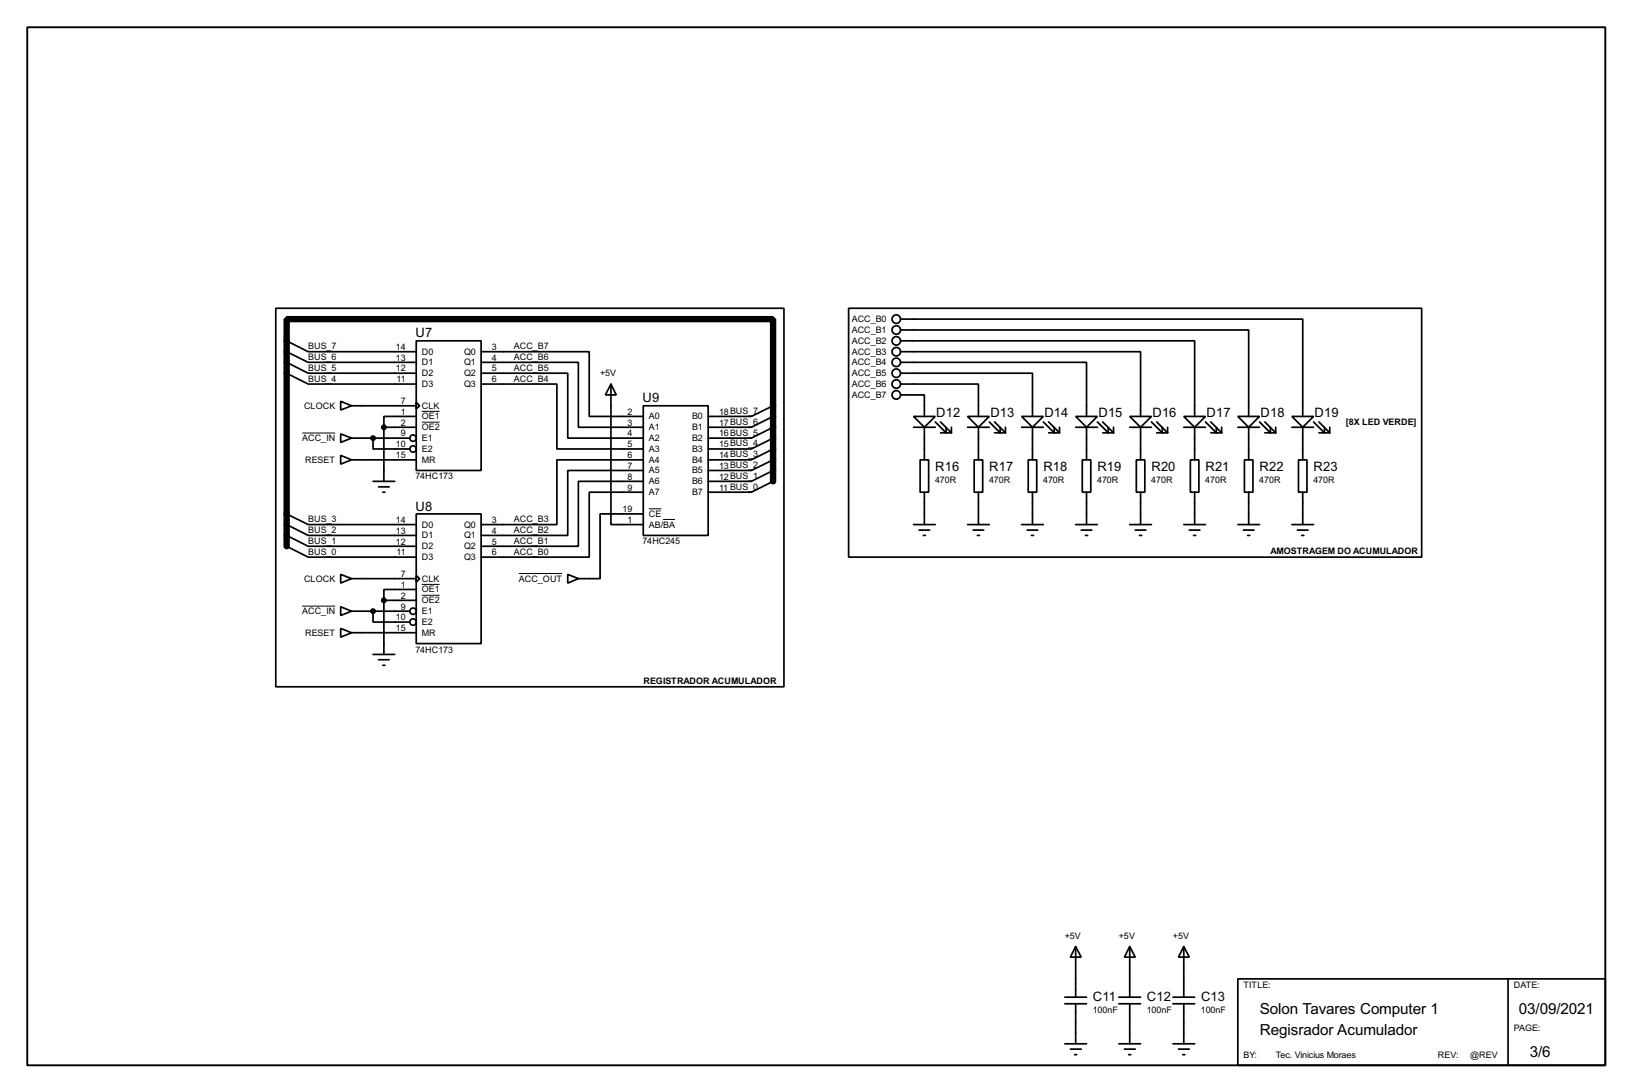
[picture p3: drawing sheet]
<svg xmlns="http://www.w3.org/2000/svg" width="383mm" height="256mm" viewBox="0 0 383 256" stroke-linecap="round" stroke-linejoin="round" font-family="sans-serif">
<path d="M6.4 6.4h370.8v243.8h-370.8z" fill="none" stroke="#000" stroke-width=".45"/>
<g fill="none" stroke="#000" stroke-width=".4">
<path d="M64.8 72.4h119.4v88.9h-119.4zM199.4 72.4h134.7v58.5h-134.7zM211.6 77.5h81.8v20.3M211.6 75h94.5v22.8M67.4 80.1l5 2.5h25.4M67.4 82.6l5 2.5h25.4M67.4 85.1l5 2.6h25.4M67.4 87.7l5 2.5h25.4M80.1 94.3l2.5 1-2.5 1zM82.6 95.3h15.2M97.8 80.1h15.3v30.4h-15.3zM97.8 94.5l.8 .8-.8 .8z"/>
<path d="M97.8 97.8h-7.6v2.6M113.1 82.6h25.4v15.2h12.7M113.1 85.1h22.8v15.3h15.3M113.1 87.7h20.3v15.2h17.8M113.1 90.2h17.8v15.3h20.3M143.6 90.2l1.2 2.6h-2.5zM143.6 90.2v33h7.6M151.2 95.3h15.2v30.5h-15.2zM181.7 97.8l-5.1 2.6h-10.2M181.7 95.3l-5.1 2.5h-10.2M211.6 92.8h5.6v5M211.6 90.2h18.3v7.6"/>
<path d="M211.6 87.7h31v10.1M211.6 85.1h43.7v12.7M211.6 82.6h56.4v15.2M211.6 80.1h69.1v17.7M214.7 97.8h5.1l-2.6 2.6zM219.8 99.1l2.5 2.6v-1.3M221 99.1l2.6 2.6M227.4 97.8h5.1l-2.6 2.6zM232.5 99.1l2.5 2.6v-1.3M233.7 99.1l2.6 2.6M240.1 97.8h5.1l-2.6 2.6zM245.2 99.1l2.5 2.6v-1.3"/>
<path d="M246.4 99.1l2.6 2.6M252.8 97.8h5.1l-2.6 2.6zM257.9 99.1l2.5 2.6v-1.3M259.1 99.1l2.6 2.6M265.5 97.8h5.1l-2.6 2.6zM270.6 99.1l2.5 2.6v-1.3M271.8 99.1l2.6 2.6M278.2 97.8h5.1l-2.6 2.6zM283.3 99.1l2.5 2.6v-1.3M284.5 99.1l2.6 2.6M290.9 97.8h5.1l-2.6 2.6zM296 99.1l2.5 2.6v-1.3"/>
<path d="M297.2 99.1l2.6 2.6M303.6 97.8h5.1l-2.6 2.6zM308.7 99.1l2.5 2.6v-1.3M309.9 99.1l2.6 2.6M80.1 101.9l2.5 1-2.5 1zM80.1 107l2.5 1-2.5 1zM82.6 108h15.2M82.6 102.9h13.7M87.7 102.9v2.6h8.6M87.7 113.1h5.1M89 114.4h2.5M90 115.6h.5"/>
<path d="M90.2 100.4v12.7M90.2 100.4h7.6M151.2 108h-20.3v15.2h-17.8M151.2 110.5h-17.8v15.3h-20.3M151.2 113.1h-15.3v15.2h-22.8M151.2 115.6h-12.7v15.3h-25.4M181.7 113.1l-5.1 2.5h-10.2M181.7 110.5l-5.1 2.6h-10.2M181.7 108l-5.1 2.5h-10.2M181.7 105.5l-5.1 2.5h-10.2M181.7 102.9l-5.1 2.6h-10.2M181.7 100.4l-5.1 2.5h-10.2"/>
<path d="M214.7 100.4h5.1M216.2 108h2v7.6h-2zM217.2 100.4v7.6M217.2 115.6v7.6M221 101.7h2.6M223.6 100.4v1.3M227.4 100.4h5.1M228.9 108h2v7.6h-2zM229.9 100.4v7.6M229.9 115.6v7.6M233.7 101.7h2.6M236.3 100.4v1.3"/>
<path d="M240.1 100.4h5.1M241.6 108h2v7.6h-2zM242.6 100.4v7.6M242.6 115.6v7.6M246.4 101.7h2.6M249 100.4v1.3M252.8 100.4h5.1M254.3 108h2v7.6h-2zM255.3 100.4v7.6M255.3 115.6v7.6M259.1 101.7h2.6M261.7 100.4v1.3"/>
<path d="M265.5 100.4h5.1M267 108h2v7.6h-2zM268 100.4v7.6M268 115.6v7.6M271.8 101.7h2.6M274.4 100.4v1.3M278.2 100.4h5.1M279.7 108h2v7.6h-2zM280.7 100.4v7.6M280.7 115.6v7.6M284.5 101.7h2.6M287.1 100.4v1.3"/>
<path d="M290.9 100.4h5.1M292.4 108h2v7.6h-2zM293.4 100.4v7.6M293.4 115.6v7.6M297.2 101.7h2.6M299.8 100.4v1.3M303.6 100.4h5.1M305.1 108h2v7.6h-2zM306.1 100.4v7.6M306.1 115.6v7.6M309.9 101.7h2.6M312.5 100.4v1.3"/>
<path d="M67.4 120.7l5 2.5h25.4M67.4 123.2l5 2.6h25.4M67.4 125.8l5 2.5h25.4M67.4 128.3l5 2.6h25.4M80.1 134.9l2.5 1-2.5 1.1zM82.6 135.9h15.2M97.8 120.7h15.3v30.5h-15.3zM97.8 135.2l.8 .7-.8 .8zM97.8 138.5h-7.6v2.5M133.4 134.9l2.5 1-2.5 1.1zM151.2 120.7h-10.2v15.2h-5.1M214.7 123.2h5.1"/>
<path d="M216 124.5h2.5M217 125.8h.5M227.4 123.2h5.1M228.7 124.5h2.5M229.7 125.8h.5M240.1 123.2h5.1M241.4 124.5h2.5M242.4 125.8h.5M252.8 123.2h5.1M254.1 124.5h2.5M255.1 125.8h.5M265.5 123.2h5.1"/>
<path d="M266.8 124.5h2.5M267.8 125.8h.5M278.2 123.2h5.1M279.5 124.5h2.5M280.5 125.8h.5M290.9 123.2h5.1M292.2 124.5h2.5M293.2 125.8h.5M303.6 123.2h5.1M304.9 124.5h2.5M305.9 125.8h.5M80.1 142.5l2.5 1.1-2.5 1z"/>
<path d="M80.1 147.6l2.5 1-2.5 1.1zM82.6 148.6h15.2M82.6 143.6h13.7M87.7 143.6v2.5h8.6M87.7 153.7h5.1M89 155h2.5M90 156.3h.5M90.2 141h7.6M90.2 141v12.7M250.2 235.8h5.1M250.2 234.2h5.1M252.8 222.3l1.3 2.5h-2.6z"/>
<path d="M252.8 222.3v11.9M252.8 235.8v9.4M262.9 235.8h5.1M262.9 234.2h5.1M265.5 222.3l1.3 2.5h-2.6zM265.5 222.3v11.9M265.5 235.8v9.4M275.6 235.8h5.1M275.6 234.2h5.1M278.2 222.3l1.3 2.5h-2.6zM278.2 222.3v11.9M278.2 235.8v9.4"/>
<path d="M290.9 229.9h86.3v20.3h-86.3zM354.4 229.9v20.3M250.2 245.2h5.1M251.5 246.4h2.6M252.5 247.7h.5M262.9 245.2h5.1M264.2 246.4h2.6M265.2 247.7h.5M275.6 245.2h5.1M276.9 246.4h2.6M277.9 247.7h.5"/>
<circle cx="210.6" cy="77.5" r="1"/>
<circle cx="210.6" cy="75" r="1"/>
<circle cx="210.6" cy="87.7" r="1"/>
<circle cx="210.6" cy="80.1" r="1"/>
<circle cx="210.6" cy="90.2" r="1"/>
<circle cx="210.6" cy="82.6" r="1"/>
<circle cx="210.6" cy="92.8" r="1"/>
<circle cx="210.6" cy="85.1" r="1"/>
<circle cx="97" cy="102.9" r=".75"/>
<circle cx="97" cy="105.5" r=".75"/>
<circle cx="97" cy="143.6" r=".75"/>
<circle cx="97" cy="146.1" r=".75"/>
</g>
<path d="M181.7 113.1v-38.1h-114.3v53.3" fill="none" stroke="#000" stroke-width="1.5"/>
<path d="M99.1 96.6h4.2M99.1 99.2h4.2M71 101.7h7.8M152.5 119.5h2.9M99.1 137.3h4.2M99.1 139.8h4.2M121.9 134.7h10.2M155.8 122h2.8M71 142.4h7.8" fill="none" stroke="#000" stroke-width=".23"/>
<g fill="#000" stroke="#000" stroke-width=".4">
<circle cx="87.6" cy="102.9" r=".5"/>
<circle cx="90.2" cy="100.4" r=".5"/>
<circle cx="87.6" cy="143.6" r=".5"/>
<circle cx="90.2" cy="141" r=".5"/>
</g>
<g font-size="4">
<text x="296" y="238.1">Solon Tavares Computer 1</text>
<text x="356.9" y="238.1">03/09/2021</text>
<text x="296" y="243.1">Regisrador Acumulador</text>
<text x="359.5" y="248.2">3/6</text>
</g>
<g font-size="3.4">
<text x="97.7" y="79.3">U7</text>
<text x="151" y="94.5">U9</text>
<text x="220" y="97.9">D12</text>
<text x="232.7" y="97.9">D13</text>
<text x="245.4" y="97.9">D14</text>
<text x="258.1" y="97.9">D15</text>
<text x="270.8" y="97.9">D16</text>
<text x="283.5" y="97.9">D17</text>
<text x="296.2" y="97.9">D18</text>
<text x="308.9" y="97.9">D19</text>
<text x="219.8" y="110.6">R16</text>
<text x="232.5" y="110.6">R17</text>
<text x="245.2" y="110.6">R18</text>
<text x="257.9" y="110.6">R19</text>
<text x="270.6" y="110.6">R20</text>
<text x="283.3" y="110.6">R21</text>
<text x="296" y="110.6">R22</text>
<text x="308.7" y="110.6">R23</text>
<text x="97.7" y="119.9">U8</text>
<text x="256.8" y="235">C11</text>
<text x="269.5" y="235">C12</text>
<text x="282.2" y="235">C13</text>
</g>
<g font-size="2.4">
<text x="200.1" y="75.6">ACC_B0</text>
<text x="72.4" y="82">BUS_7</text>
<text x="93" y="82.2">14</text>
<text x="99.1" y="83.3">D0</text>
<text x="109" y="83.3">Q0</text>
<text x="115.6" y="82.2">3</text>
<text x="120.7" y="82">ACC_B7</text>
<text x="200.1" y="83.3">ACC_B3</text>
<text x="200.1" y="80.8">ACC_B2</text>
<text x="200.1" y="78.2">ACC_B1</text>
<text x="72.4" y="84.5">BUS_6</text>
<text x="72.4" y="87.1">BUS_5</text>
<text x="72.4" y="89.6">BUS_4</text>
<text x="93" y="84.7">13</text>
<text x="93" y="87.3">12</text>
<text x="93.2" y="89.8">11</text>
<text x="99.1" y="85.8">D1</text>
<text x="99.1" y="88.4">D2</text>
<text x="109" y="85.8">Q1</text>
<text x="109" y="88.4">Q2</text>
<text x="115.6" y="84.7">4</text>
<text x="115.6" y="87.3">5</text>
<text x="115.6" y="89.8">6</text>
<text x="120.7" y="84.5">ACC_B6</text>
<text x="120.7" y="87.1">ACC_B5</text>
<text x="120.7" y="89.6">ACC_B4</text>
<text x="141" y="88.4">+5V</text>
<text x="200.1" y="88.4">ACC_B5</text>
<text x="200.1" y="85.8">ACC_B4</text>
<text x="94.2" y="94.9">7</text>
<text x="99.1" y="90.9">D3</text>
<text x="109" y="90.9">Q3</text>
<text x="200.1" y="93.5">ACC_B7</text>
<text x="200.1" y="90.9">ACC_B6</text>
<text x="71.4" y="96">CLOCK</text>
<text x="94.2" y="97.4">1</text>
<text x="94.2" y="100">2</text>
<text x="99.1" y="96">CLK</text>
<text x="99.1" y="98.5">OE1</text>
<text x="99.1" y="101.1">OE2</text>
<text x="147.5" y="97.4">2</text>
<text x="147.5" y="100">3</text>
<text x="152.5" y="98.5">A0</text>
<text x="152.5" y="101.1">A1</text>
<text x="162.6" y="98.5">B0</text>
<text x="162.6" y="101.1">B1</text>
<text x="169" y="97.4">18BUS_7</text>
<text x="169" y="100">17BUS_6</text>
<text x="316.3" y="99.7">[8X LED VERDE]</text>
<text x="71" y="103.6">ACC_IN</text>
<text x="93" y="105.1">10</text>
<text x="93" y="107.6">15</text>
<text x="94.2" y="102.5">9</text>
<text x="99.1" y="103.6">E1</text>
<text x="99.1" y="106.2">E2</text>
<text x="147.5" y="102.5">4</text>
<text x="147.5" y="105.1">5</text>
<text x="147.5" y="107.6">6</text>
<text x="152.5" y="103.6">A2</text>
<text x="152.5" y="106.2">A3</text>
<text x="162.6" y="103.6">B2</text>
<text x="162.6" y="106.2">B3</text>
<text x="169" y="102.5">16BUS_5</text>
<text x="169" y="105.1">15BUS_4</text>
<text x="169" y="107.6">14BUS_3</text>
<text x="71.7" y="108.7">RESET</text>
<text x="97.6" y="112.6">74HC173</text>
<text x="99.1" y="108.7">MR</text>
<text x="147.5" y="110.1">7</text>
<text x="147.5" y="112.7">8</text>
<text x="152.5" y="108.7">A4</text>
<text x="152.5" y="111.2">A5</text>
<text x="152.5" y="113.8">A6</text>
<text x="162.6" y="108.7">B4</text>
<text x="162.6" y="111.2">B5</text>
<text x="162.6" y="113.8">B6</text>
<text x="169" y="110.1">13BUS_2</text>
<text x="169" y="112.7">12BUS_1</text>
<text x="219.7" y="113.5">470R</text>
<text x="232.4" y="113.5">470R</text>
<text x="245.1" y="113.5">470R</text>
<text x="257.8" y="113.5">470R</text>
<text x="270.5" y="113.5">470R</text>
<text x="283.2" y="113.5">470R</text>
<text x="295.9" y="113.5">470R</text>
<text x="308.6" y="113.5">470R</text>
<text x="147.5" y="115.2">9</text>
<text x="152.5" y="116.3">A7</text>
<text x="162.6" y="116.3">B7</text>
<text x="169" y="115.2">11 BUS_0</text>
<text x="72.4" y="122.6">BUS_3</text>
<text x="72.4" y="125.2">BUS_2</text>
<text x="93" y="122.8">14</text>
<text x="93" y="125.4">13</text>
<text x="99.1" y="123.9">D0</text>
<text x="109" y="123.9">Q0</text>
<text x="115.6" y="122.8">3</text>
<text x="115.6" y="125.4">4</text>
<text x="120.7" y="122.6">ACC_B3</text>
<text x="120.7" y="125.2">ACC_B2</text>
<text x="146.3" y="120.3">19</text>
<text x="147.5" y="122.8">1</text>
<text x="152.5" y="121.4">CE</text>
<text x="152.5" y="123.9">AB/BA</text>
<text x="72.4" y="127.7">BUS_1</text>
<text x="72.4" y="130.3">BUS_0</text>
<text x="93" y="127.9">12</text>
<text x="93.2" y="130.5">11</text>
<text x="99.1" y="126.5">D1</text>
<text x="99.1" y="129">D2</text>
<text x="99.1" y="131.6">D3</text>
<text x="109" y="126.5">Q1</text>
<text x="109" y="129">Q2</text>
<text x="109" y="131.6">Q3</text>
<text x="115.6" y="127.9">5</text>
<text x="115.6" y="130.5">6</text>
<text x="120.7" y="127.7">ACC_B1</text>
<text x="120.7" y="130.3">ACC_B0</text>
<text x="151" y="127.9">74HC245</text>
<text x="298.5" y="130.2">AMOSTRAGEM DO ACUMULADOR</text>
<text x="71.4" y="136.6">CLOCK</text>
<text x="94.2" y="135.5">7</text>
<text x="99.1" y="136.6">CLK</text>
<text x="121.9" y="136.6">ACC_OUT</text>
<text x="94.2" y="138.1">1</text>
<text x="94.2" y="140.6">2</text>
<text x="94.2" y="143.2">9</text>
<text x="99.1" y="139.2">OE1</text>
<text x="99.1" y="141.7">OE2</text>
<text x="71" y="144.3">ACC_IN</text>
<text x="71.7" y="149.3">RESET</text>
<text x="93" y="145.7">10</text>
<text x="93" y="148.2">15</text>
<text x="99.1" y="144.3">E1</text>
<text x="99.1" y="146.8">E2</text>
<text x="99.1" y="149.3">MR</text>
<text x="97.6" y="153.3">74HC173</text>
<text x="151.2" y="160.7">REGISTRADOR ACUMULADOR</text>
<text x="250.2" y="220.5">+5V</text>
<text x="262.9" y="220.5">+5V</text>
<text x="275.6" y="220.5">+5V</text>
<text x="292.2" y="232.1">TITLE:</text>
<text x="355.7" y="232.1">DATE:</text>
<text x="256.8" y="238">100nF</text>
<text x="269.5" y="238">100nF</text>
<text x="282.2" y="238">100nF</text>
<text x="355.7" y="242.2">PAGE:</text>
<text x="292.2" y="248.6">BY:</text>
<text x="299.8" y="248.6">Tec. Vinicius Moraes</text>
<text x="337.9" y="248.6">REV:</text>
<text x="345.5" y="248.6">@REV</text>
</g>
</svg>
